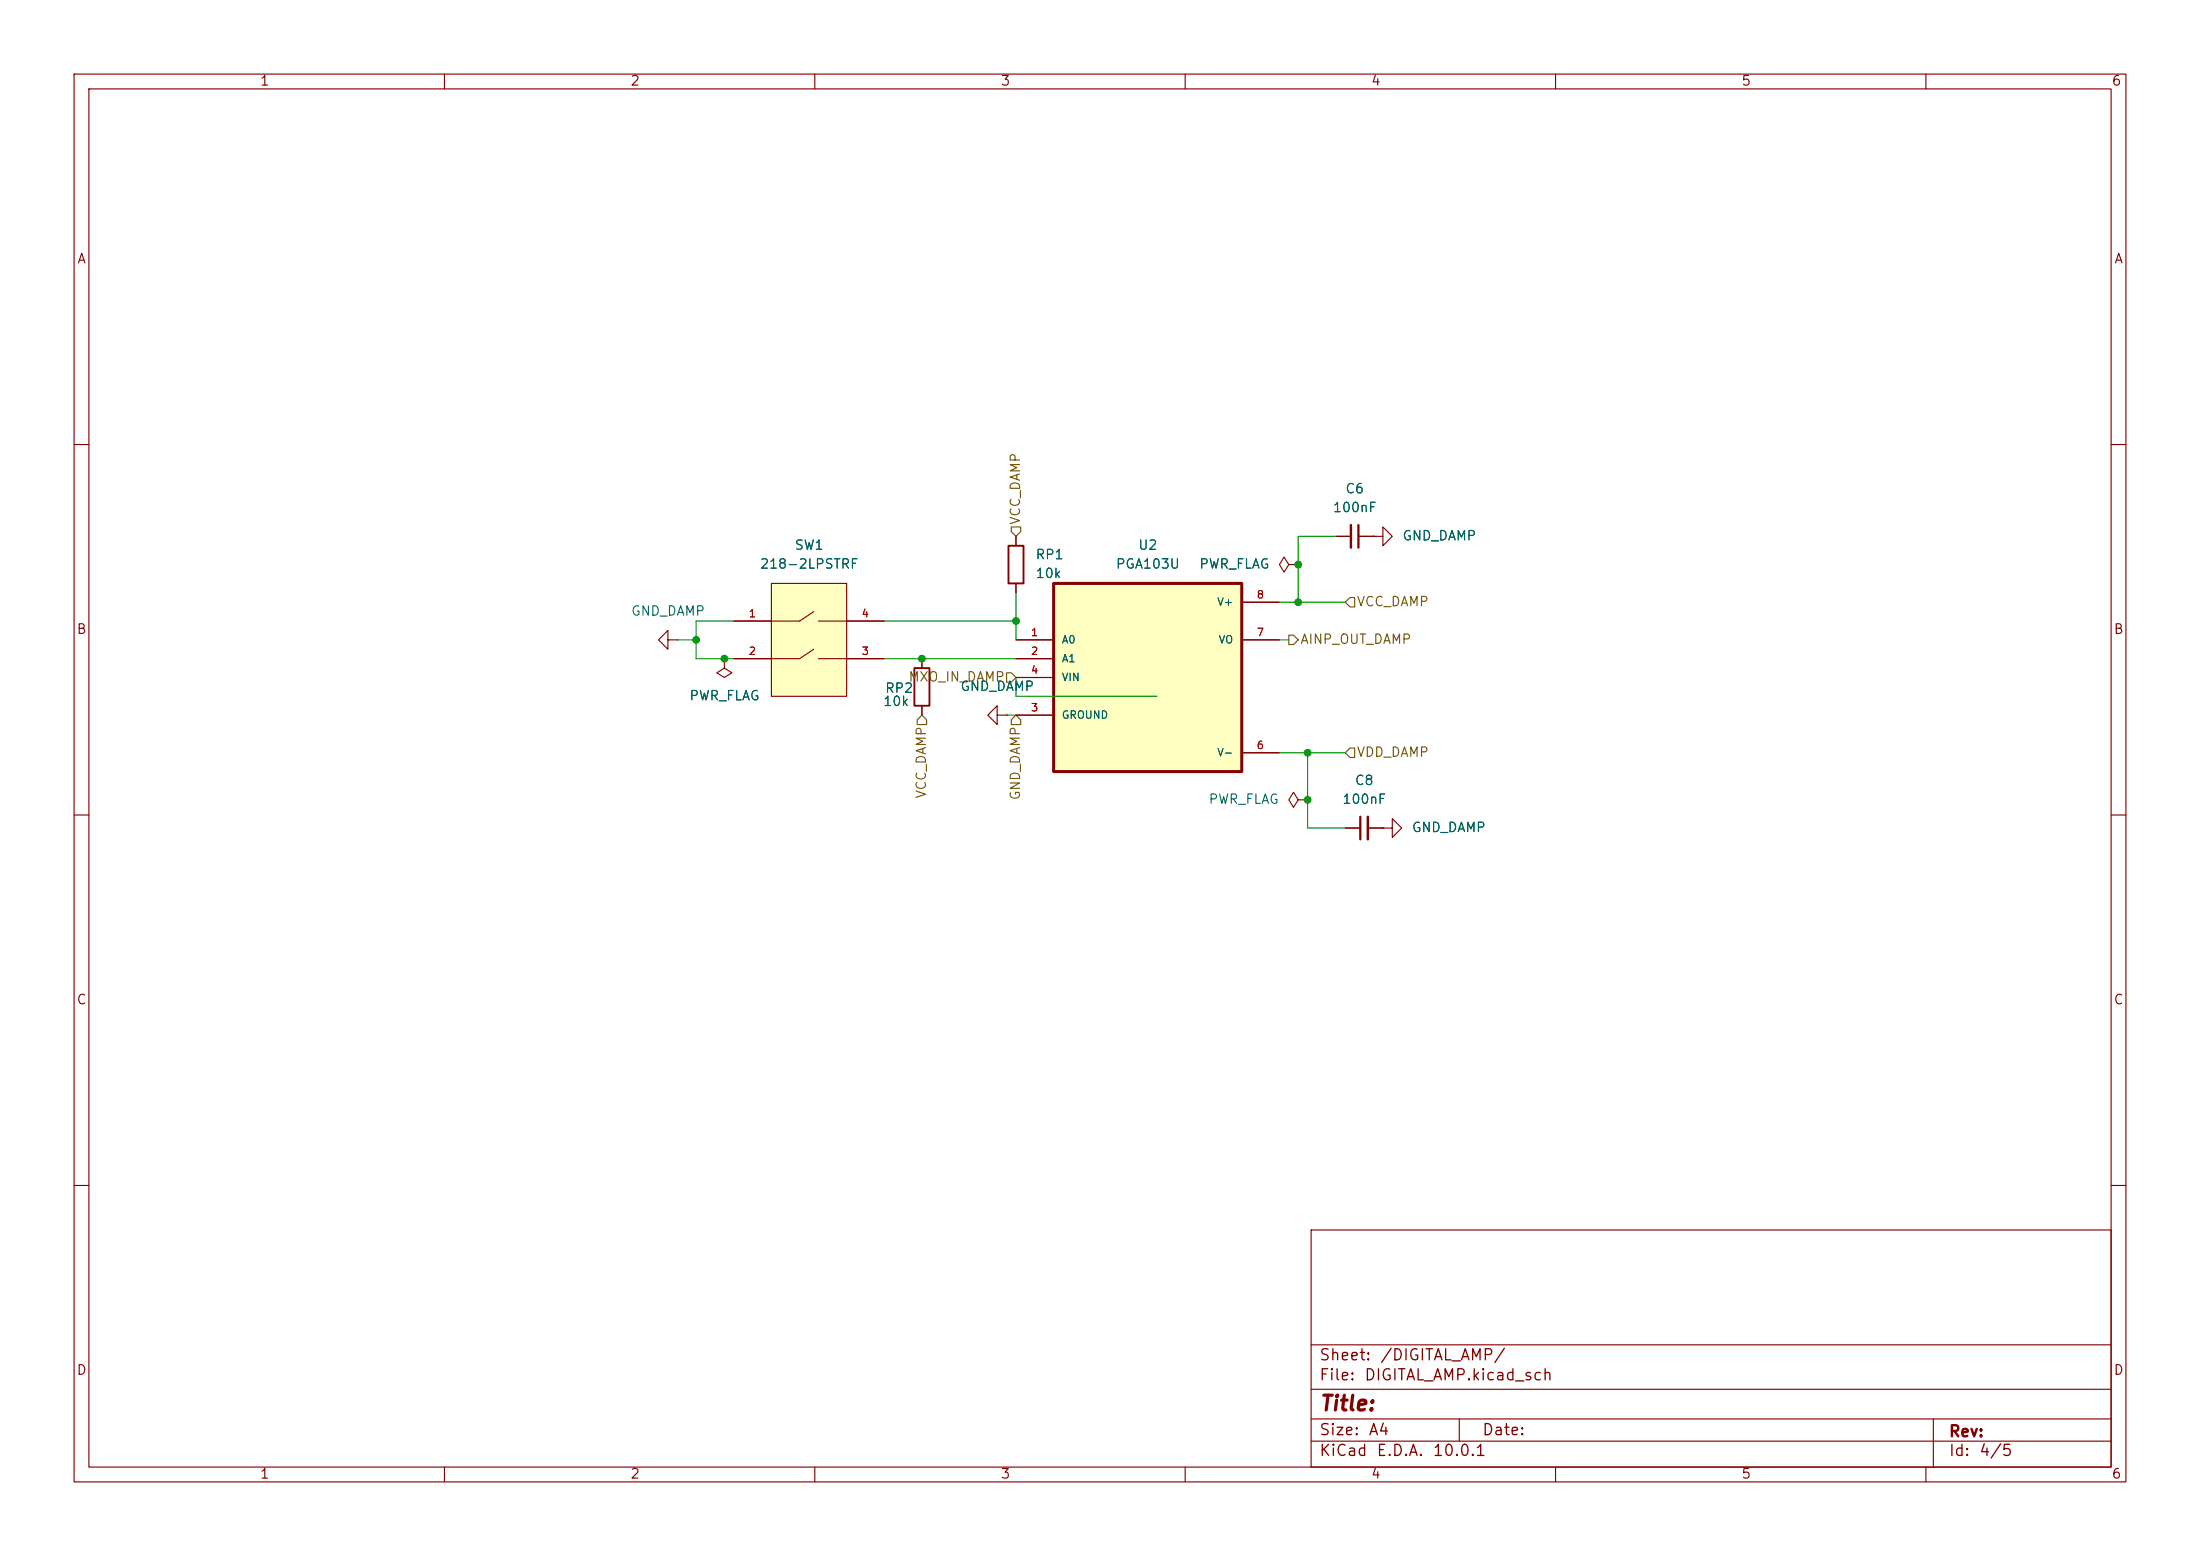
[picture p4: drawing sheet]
<svg xmlns="http://www.w3.org/2000/svg" width="297mm" height="210mm" viewBox="0 0 297 210" stroke-linecap="round" stroke-linejoin="round" font-family="sans-serif">
<g fill="none" stroke="#840000" stroke-width=".15">
<path d="M10 10h277v190h-277zM12 12h273v186h-273zM60 10v2M110 10v2M160 10v2M210 10v2M260 10v2M10 60h2M174 76.2l-.6-1-.7 1 .7 1 .6-1h1.3M175.3 76.2h.1M285 60h2M90.2 86.4v-1.3l-1.3 1.3 1.3 1.2v-1.2h1.2"/>
<path d="M91.4 86.4h.1M97.8 88.9v1.3l1 .6-1 .6-1-.6 1-.6M97.8 88.9h.1M124.5 88.9v1.3M124.5 95.3v1.2M134.6 96.5v-1.2l-1.3 1.2 1.3 1.3v-1.3h1.3M135.9 96.5h.1M10 110h2M181.6 111.8h2M184.7 111.8h2M186.7 111.8h1.3v-1.3l1.2 1.3-1.2 1.2v-1.2M186.7 111.8h.1"/>
<path d="M285 110h2M10 160h2M177 166h108v32h-108zM285 160h2M60 198v2M110 198v2M160 198v2M177 194.5h108M177 191.5h108M177 187.5h108M177 181.5h108M197 191.5v3"/>
<path d="M210 198v2M260 198v2M261 191.5v6.5"/>
</g>
<path d="M183.6 110.2v3.1" fill="none" stroke="#840000" stroke-width=".3"/>
<path d="M184.7 110.2v3.1" fill="none" stroke="#840000" stroke-width=".33"/>
<path d="M123.4 90.2h2.1v5.1h-2.1z" fill="none" stroke="#840000" stroke-width=".25"/>
<path d="M142.2 78.7h25.4v25.4h-25.4z" fill="#ffffc2"/>
<path d="M142.2 78.7h25.4v25.4h-25.4z" fill="none" stroke="#840000" stroke-width=".41"/>
<g fill="none" stroke="#840000" stroke-width=".15">
<path d="M137.2 72.4v1.3M137.2 78.7v1.3M180.3 72.4h2.1M183.4 72.4h2M185.4 72.4h1.3v1.3l1.3-1.3-1.3-1.3v1.3M185.4 72.4h.1M137.2 86.4h5M137.2 88.9h5M137.2 96.5h5M137.2 91.4h5M167.6 86.4h5.1M167.6 81.3h5.1"/>
<path d="M167.6 101.6h5.1M175.3 108l-.7-1.1-.6 1.1 .6 1 .7-1h1.2M176.5 108h.1"/>
</g>
<path d="M136.1 73.7h2.1v5h-2.1z" fill="none" stroke="#840000" stroke-width=".25"/>
<path d="M183.4 70.9v3" fill="none" stroke="#840000" stroke-width=".3"/>
<path d="M182.4 70.9v3" fill="none" stroke="#840000" stroke-width=".33"/>
<path d="M104.1 78.7h10.2v15.3h-10.2z" fill="#ffffc2"/>
<g fill="none" stroke="#840000" stroke-width=".15">
<path d="M104.1 78.7h10.2v15.3h-10.2zM137.2 72.4v1.3M137.2 78.7v1.3M175.3 76.2h.1M180.3 72.4h2.1M183.4 72.4h2M185.4 72.4h.1M97.8 88.9h.1M109.9 82.6l-2 1.2h-8.8M109.9 87.6l-2 1.3h-8.8M110.5 83.8h8.9M110.5 88.9h8.9"/>
<path d="M124.5 88.9v1.3M124.5 95.3v1.2M135.9 96.5h.1M137.2 88.9h5M137.2 86.4h5M137.2 96.5h5M137.2 91.4h5M167.6 86.4h5.1M167.6 81.3h5.1M167.6 101.6h5.1M181.6 111.8h2M184.7 111.8h2"/>
<path d="M186.7 111.8h.1"/>
</g>
<path d="M136.5 71.1h1.3v.7l-.6 .6-.7-.6zM124.5 96.5l.6 .7v.6h-1.3v-.6zM135.9 90.8h.6l.7 .6-.7 .7h-.6zM137.2 96.5l.6 .7v.6h-1.3v-.6zM174 85.7h.6l.7 .7-.7 .6h-.6zM182.2 80.6h.7v1.3h-.7l-.6-.6zM182.2 101h.7v1.2h-.7l-.6-.6z" fill="none" stroke="#725600" stroke-width=".15"/>
<path d="M180.3 72.4h-5v8.9M91.4 86.4h2.6M99.1 83.8h-5.1v5.1h5.1M119.4 88.9h17.8M119.4 83.8h17.8M135.9 96.5h1.3M137.2 80v6.4M137.2 91.4v2.6h19M172.7 81.3h8.9M172.7 86.4h1.3M172.7 101.6h8.9M176.5 101.6v10.2h5.1" fill="none" stroke="#009600" stroke-width=".15"/>
<g fill="#009600" stroke="#009600" stroke-width=".14">
<circle cx="175.3" cy="76.2" r=".46"/>
<circle cx="175.3" cy="81.3" r=".46"/>
<circle cx="176.5" cy="101.6" r=".46"/>
<circle cx="176.5" cy="108" r=".46"/>
<circle cx="97.8" cy="88.9" r=".46"/>
<circle cx="124.5" cy="88.9" r=".46"/>
<circle cx="137.2" cy="83.8" r=".46"/>
<circle cx="94" cy="86.4" r=".46"/>
</g>
<text font-size="2" fill="#840000" x="178" y="190.9">Title:</text>
<g font-size="1.5" fill="#840000">
<text x="178" y="184">Sheet:</text>
<text x="186.2" y="184">/DIGITAL_AMP/</text>
<text x="178" y="186.7">File:</text>
<text x="184.1" y="186.7">DIGITAL_AMP.kicad_sch</text>
<text x="178" y="196.9">KiCad</text>
<text x="178" y="194.1">Size:</text>
<text x="184.7" y="194.1">A4</text>
<text x="185.7" y="196.9">E.D.A.</text>
<text x="193.3" y="196.9">10.0.1</text>
<text x="200" y="194.1">Date:</text>
<text x="263" y="194.3">Rev:</text>
<text x="263" y="196.9">Id:</text>
<text x="267.1" y="196.9">4/5</text>
</g>
<g font-size="1.3" fill="#840000">
<text x="35" y="11.9">1</text>
<text x="85" y="11.9">2</text>
<text x="135" y="11.9">3</text>
<text x="185" y="11.9">4</text>
<text x="235" y="11.9">5</text>
<text x="285" y="11.9">6</text>
<text x="10.3" y="35.9">A</text>
<text x="285.3" y="35.9">A</text>
<text x="10.3" y="85.9">B</text>
<text x="285.3" y="85.9">B</text>
<text x="10.3" y="135.9">C</text>
<text x="285.3" y="135.9">C</text>
<text x="10.3" y="185.9">D</text>
<text x="285.3" y="185.9">D</text>
<text x="35" y="199.9">1</text>
<text x="85" y="199.9">2</text>
<text x="135" y="199.9">3</text>
<text x="185" y="199.9">4</text>
<text x="235" y="199.9">5</text>
<text x="285" y="199.9">6</text>
</g>
<g font-size="1.3" fill="#725600">
<text x="138" y="70.9" transform="rotate(-90 138 70.9)">VCC_DAMP</text>
<text x="183.1" y="82.1">VCC_DAMP</text>
<text x="175.5" y="87.2">AINP_OUT_DAMP</text>
<text x="122.6" y="92.3">MXO_IN_DAMP</text>
<text x="125.3" y="107.9" transform="rotate(-90 125.3 107.9)">VCC_DAMP</text>
<text x="183.1" y="102.5">VDD_DAMP</text>
<text x="138" y="108.1" transform="rotate(-90 138 108.1)">GND_DAMP</text>
</g>
<g font-size="1.3" fill="#006464">
<text x="179.8" y="69.4">100nF</text>
<text x="181.5" y="66.9">C6</text>
<text x="102.5" y="77.1">218-2LPSTRF</text>
<text x="107.2" y="74.5">SW1</text>
<text x="139.7" y="75.8">RP1</text>
<text x="150.5" y="77.1">PGA103U</text>
<text x="153.6" y="74.5">U2</text>
<text x="161.8" y="77.1">PWR_FLAG</text>
<text x="189.2" y="73.3">GND_DAMP</text>
<text x="85.1" y="83.4">GND_DAMP</text>
<text x="139.7" y="78.3">10k</text>
<text x="93" y="94.8">PWR_FLAG</text>
<text x="119.1" y="95.6">10k</text>
<text x="119.4" y="93.8">RP2</text>
<text x="129.6" y="93.6">GND_DAMP</text>
<text x="182.8" y="106.3">C8</text>
<text x="163.1" y="108.8">PWR_FLAG</text>
<text x="181.1" y="108.8">100nF</text>
<text x="190.5" y="112.6">GND_DAMP</text>
</g>
<g font-size="1" fill="#a90000">
<text x="101" y="83.6">1</text>
<text x="116.2" y="83.6">4</text>
<text x="169.6" y="81">8</text>
<text x="101" y="88.6">2</text>
<text x="116.2" y="88.6">3</text>
<text x="139.1" y="86.1">1</text>
<text x="139.1" y="88.6">2</text>
<text x="169.6" y="86.1">7</text>
<text x="139.1" y="91.2">4</text>
<text x="139.1" y="96.3">3</text>
<text x="169.6" y="101.3">6</text>
</g>
<g font-size="1" fill="#006464">
<text x="164.2" y="82">V+</text>
<text x="143.3" y="87.1">A0</text>
<text x="143.3" y="89.6">A1</text>
<text x="164.4" y="87.1">VO</text>
<text x="143.3" y="92.2">VIN</text>
<text x="143.3" y="97.3">GROUND</text>
<text x="164.2" y="102.3">V-</text>
</g>
</svg>
